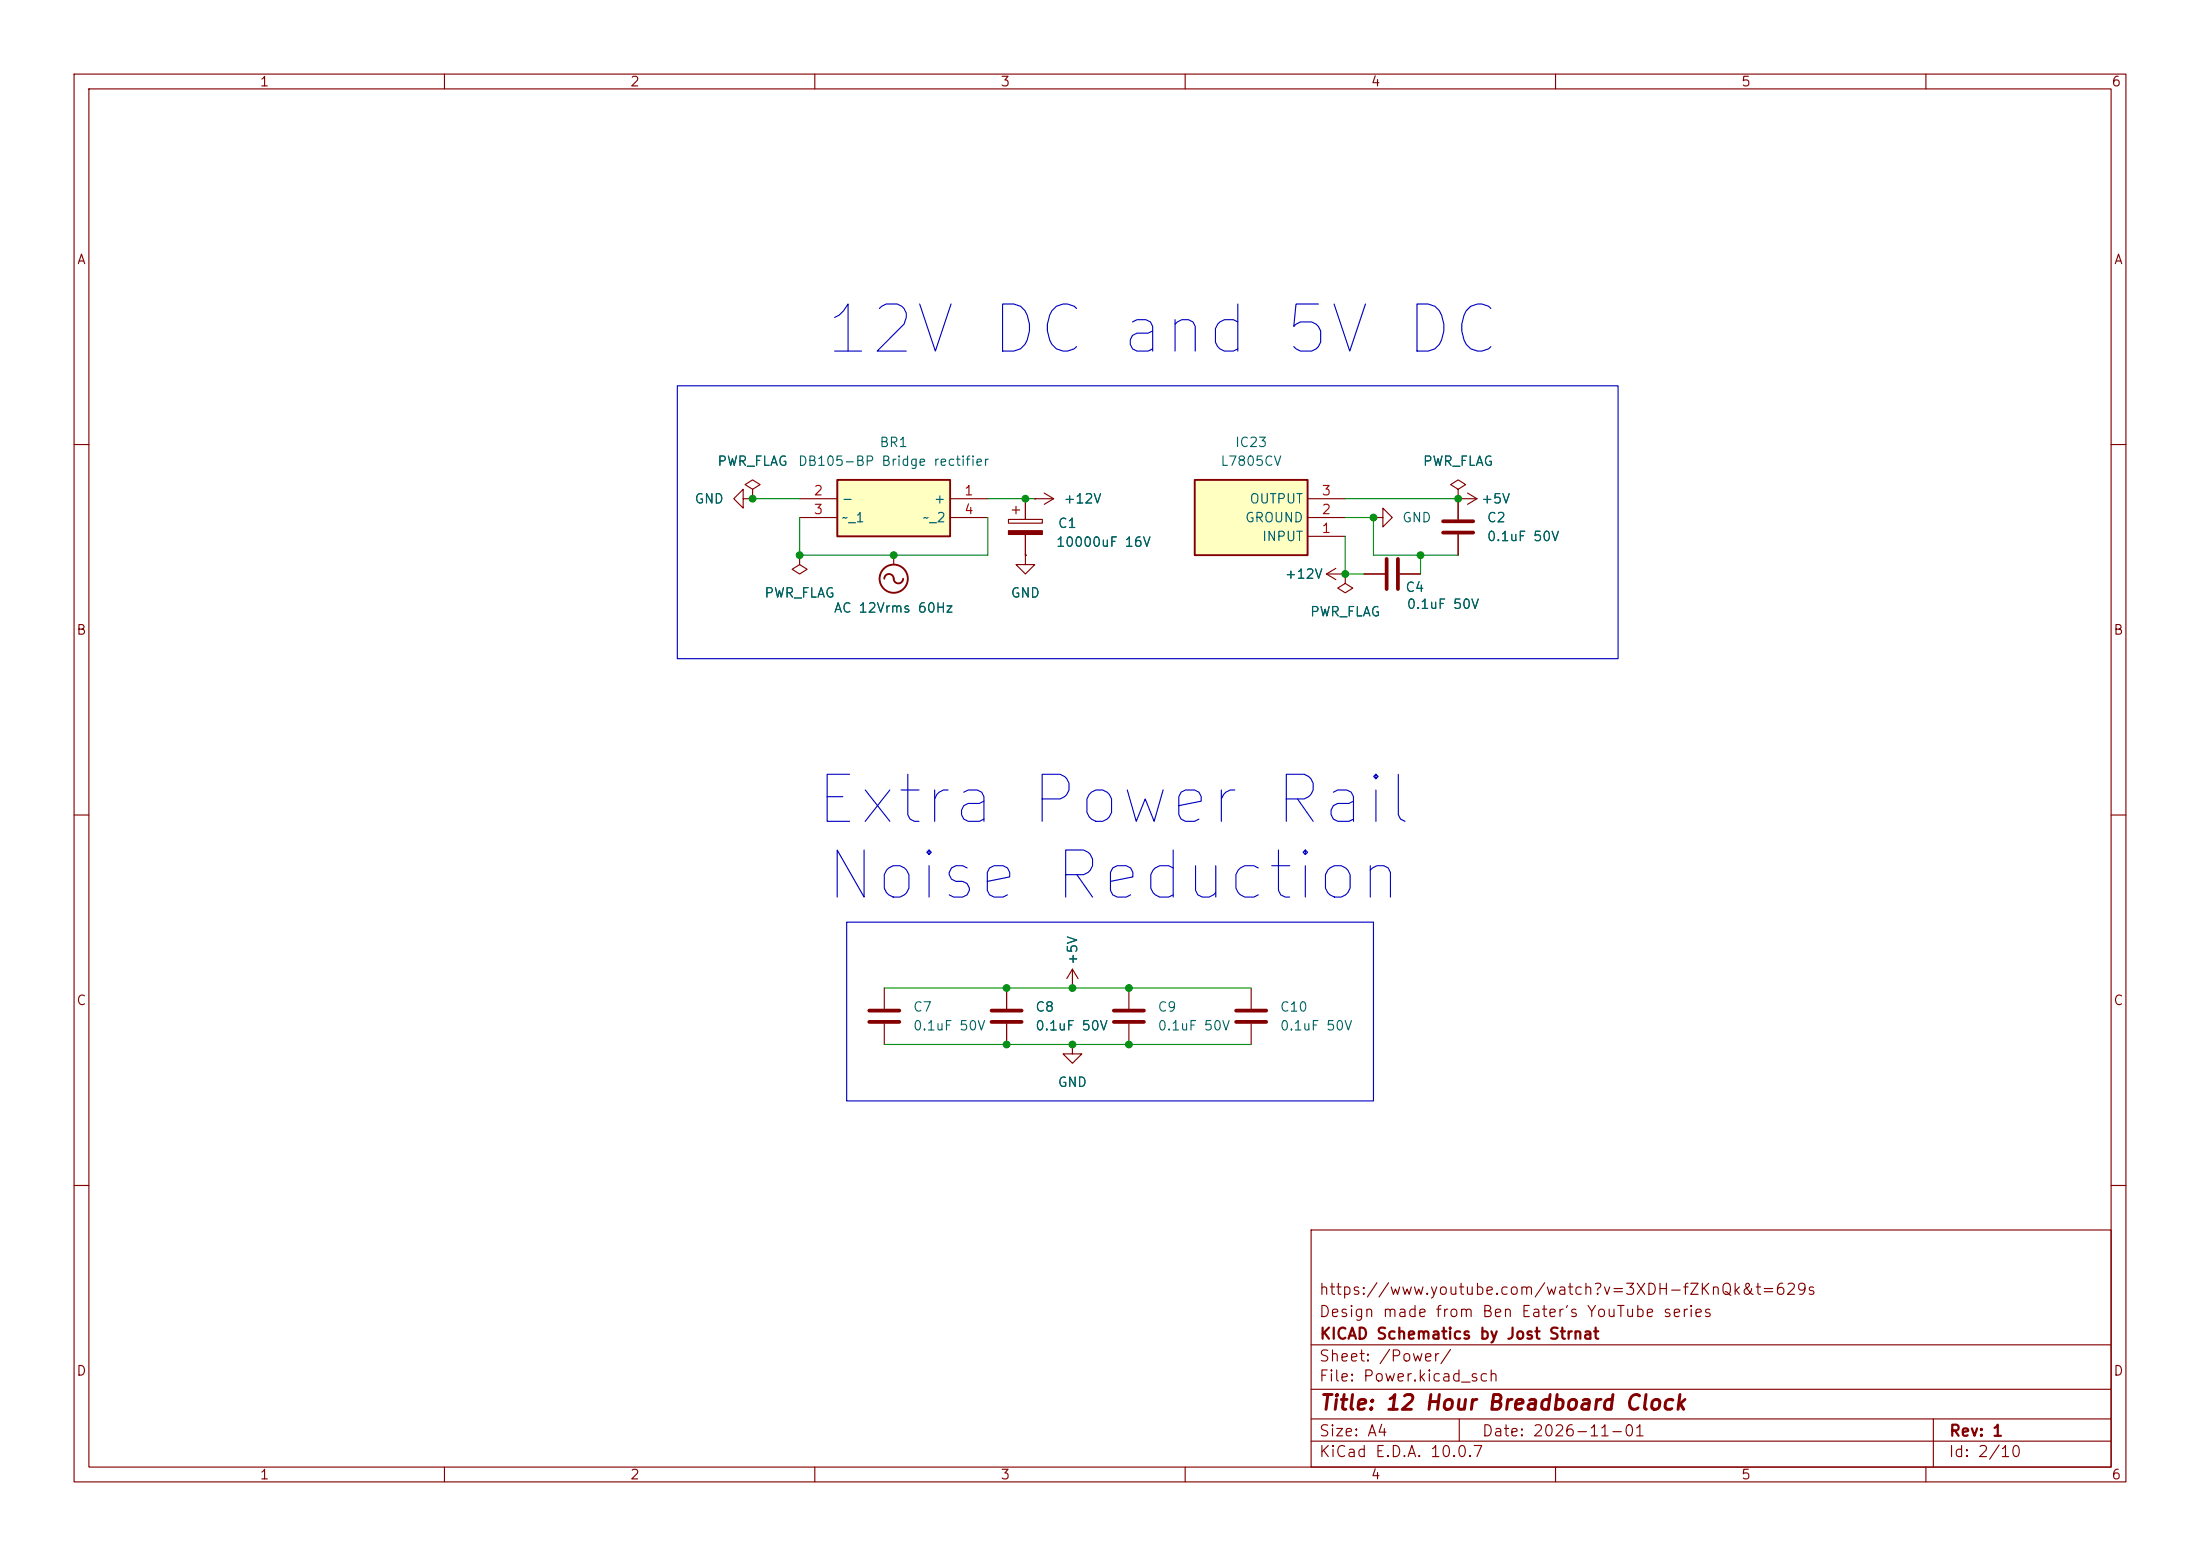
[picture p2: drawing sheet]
(kicad_sch
 (version 20260306)
 (generator "eeschema")
 (generator_version "10.0")
 (paper "A4")
 (title_block
  (title "12 Hour Breadboard Clock")
  (date "2026-11-01")
  (rev "1")
  (company "KICAD Schematics by Jost Strnat")
  (comment 1 "Design made from Ben Eater's YouTube series")
  (comment 2 "https://www.youtube.com/watch?v=3XDH-fZKnQk&t=629s"))
 (lib_symbols
  (symbol "Device:C"
   (pin_numbers (hide yes))
   (pin_names
    (offset 0.254)) (exclude_from_sim no) (in_bom yes) (on_board yes)
   (in_pos_files yes)
   (duplicate_pin_numbers_are_jumpers no)
   (property "Reference" "C" (at 0.635 2.54 0) (show_name no) (do_not_autoplace no) (effects (font (size 1.27 1.27)) (justify left)))
   (property "Value" "C" (at 0.635 -2.54 0) (show_name no) (do_not_autoplace no) (effects (font (size 1.27 1.27)) (justify left)))
   (property "Footprint" "" (at 0.9652 -3.81 0) (show_name no) (do_not_autoplace no) (hide yes) (effects (font (size 1.27 1.27))))
   (property "Datasheet" "" (at 0 0 0) (show_name no) (do_not_autoplace no) (hide yes) (effects (font (size 1.27 1.27))))
   (property "Description" "Unpolarized capacitor" (at 0 0 0) (show_name no) (do_not_autoplace no) (hide yes) (effects (font (size 1.27 1.27))))
   (symbol "C_0_1"
    (polyline (pts (xy -2.032 0.762) (xy 2.032 0.762)) (stroke (width 0.508) (type default)) (fill (type none)))
    (polyline (pts (xy -2.032 -0.762) (xy 2.032 -0.762)) (stroke (width 0.508) (type default)) (fill (type none))))
   (symbol "C_1_1"
    (pin passive line (at 0 3.81 270) (length 2.794) (name "" (effects (font (size 1.27 1.27)))) (number "1" (effects (font (size 1.27 1.27)))))
    (pin passive line (at 0 -3.81 90) (length 2.794) (name "" (effects (font (size 1.27 1.27)))) (number "2" (effects (font (size 1.27 1.27))))))
   (embedded_fonts no))
  (symbol "Device:C_Polarized"
   (pin_numbers (hide yes))
   (pin_names
    (offset 0.254)) (exclude_from_sim no) (in_bom yes) (on_board yes)
   (in_pos_files yes)
   (duplicate_pin_numbers_are_jumpers no)
   (property "Reference" "C" (at 0.635 2.54 0) (show_name no) (do_not_autoplace no) (effects (font (size 1.27 1.27)) (justify left)))
   (property "Value" "C_Polarized" (at 0.635 -2.54 0) (show_name no) (do_not_autoplace no) (effects (font (size 1.27 1.27)) (justify left)))
   (property "Footprint" "" (at 0.9652 -3.81 0) (show_name no) (do_not_autoplace no) (hide yes) (effects (font (size 1.27 1.27))))
   (property "Datasheet" "" (at 0 0 0) (show_name no) (do_not_autoplace no) (hide yes) (effects (font (size 1.27 1.27))))
   (property "Description" "Polarized capacitor" (at 0 0 0) (show_name no) (do_not_autoplace no) (hide yes) (effects (font (size 1.27 1.27))))
   (symbol "C_Polarized_0_1"
    (rectangle (start -2.286 0.508) (end 2.286 1.016) (stroke (width 0) (type default)) (fill (type none)))
    (polyline (pts (xy -1.778 2.286) (xy -0.762 2.286)) (stroke (width 0) (type default)) (fill (type none)))
    (polyline (pts (xy -1.27 2.794) (xy -1.27 1.778)) (stroke (width 0) (type default)) (fill (type none)))
    (rectangle (start 2.286 -0.508) (end -2.286 -1.016) (stroke (width 0) (type default)) (fill (type outline))))
   (symbol "C_Polarized_1_1"
    (pin passive line (at 0 3.81 270) (length 2.794) (name "" (effects (font (size 1.27 1.27)))) (number "1" (effects (font (size 1.27 1.27)))))
    (pin passive line (at 0 -3.81 90) (length 2.794) (name "" (effects (font (size 1.27 1.27)))) (number "2" (effects (font (size 1.27 1.27))))))
   (embedded_fonts no))
  (symbol "SamacSys_Parts:DB105-BP" (exclude_from_sim no) (in_bom yes) (on_board yes)
   (in_pos_files yes)
   (duplicate_pin_numbers_are_jumpers no)
   (property "Reference" "BR" (at 21.59 7.62 0) (show_name no) (do_not_autoplace no) (effects (font (size 1.27 1.27)) (justify left top)))
   (property "Value" "DB105-BP" (at 21.59 5.08 0) (show_name no) (do_not_autoplace no) (effects (font (size 1.27 1.27)) (justify left top)))
   (property "Footprint" "DB105BP" (at 21.59 -94.92 0) (show_name no) (do_not_autoplace no) (hide yes) (effects (font (size 1.27 1.27)) (justify left top)))
   (property "Datasheet" "https://www.mccsemi.com/pdf/Products/DB101_DB107(DB-1).pdf" (at 21.59 -194.92 0) (show_name no) (do_not_autoplace no) (hide yes) (effects (font (size 1.27 1.27)) (justify left top)))
   (property "Description" "1 Amp Single Phase Bridge Rectifier 50 to 1000 Volts" (at 0 0 0) (show_name no) (do_not_autoplace no) (hide yes) (effects (font (size 1.27 1.27))))
   (property "Height" "4.8" (at 21.59 -394.92 0) (show_name no) (do_not_autoplace no) (hide yes) (effects (font (size 1.27 1.27)) (justify left top)))
   (property "Mouser Part Number" "833-DB105-BP" (at 21.59 -494.92 0) (show_name no) (do_not_autoplace no) (hide yes) (effects (font (size 1.27 1.27)) (justify left top)))
   (property "Mouser Price/Stock" "https://www.mouser.co.uk/ProductDetail/Micro-Commercial-Components-MCC/DB105-BP?qs=KFo7JewZbUGMF5h5Um1mJQ%3D%3D" (at 21.59 -594.92 0) (show_name no) (do_not_autoplace no) (hide yes) (effects (font (size 1.27 1.27)) (justify left top)))
   (property "Manufacturer_Name" "MCC" (at 21.59 -694.92 0) (show_name no) (do_not_autoplace no) (hide yes) (effects (font (size 1.27 1.27)) (justify left top)))
   (property "Manufacturer_Part_Number" "DB105-BP" (at 21.59 -794.92 0) (show_name no) (do_not_autoplace no) (hide yes) (effects (font (size 1.27 1.27)) (justify left top)))
   (symbol "DB105-BP_1_1"
    (rectangle (start 5.08 2.54) (end 20.32 -5.08) (stroke (width 0.254) (type default)) (fill (type background)))
    (pin passive line (at 25.4 0 180) (length 5.08) (name "+" (effects (font (size 1.27 1.27)))) (number "1" (effects (font (size 1.27 1.27)))))
    (pin passive line (at 0 0 0) (length 5.08) (name "-" (effects (font (size 1.27 1.27)))) (number "2" (effects (font (size 1.27 1.27)))))
    (pin passive line (at 0 -2.54 0) (length 5.08) (name "~_1" (effects (font (size 1.27 1.27)))) (number "3" (effects (font (size 1.27 1.27)))))
    (pin passive line (at 25.4 -2.54 180) (length 5.08) (name "~_2" (effects (font (size 1.27 1.27)))) (number "4" (effects (font (size 1.27 1.27))))))
   (embedded_fonts no))
  (symbol "SamacSys_Parts:L7805CV" (exclude_from_sim no) (in_bom yes) (on_board yes)
   (in_pos_files yes)
   (duplicate_pin_numbers_are_jumpers no)
   (property "Reference" "IC" (at 21.59 7.62 0) (show_name no) (do_not_autoplace no) (effects (font (size 1.27 1.27)) (justify left top)))
   (property "Value" "L7805CV" (at 21.59 5.08 0) (show_name no) (do_not_autoplace no) (effects (font (size 1.27 1.27)) (justify left top)))
   (property "Footprint" "TO255P460X1020X2008-3P" (at 21.59 -94.92 0) (show_name no) (do_not_autoplace no) (hide yes) (effects (font (size 1.27 1.27)) (justify left top)))
   (property "Datasheet" "https://www.st.com/resource/en/datasheet/l78.pdf" (at 21.59 -194.92 0) (show_name no) (do_not_autoplace no) (hide yes) (effects (font (size 1.27 1.27)) (justify left top)))
   (property "Description" "Linear voltage regulator,L7805CV 5V 1.5A STMicroelectronics L7805CV, Single Linear Voltage Regulator, 1.5A 5 V, 3-Pin TO-220" (at 0 0 0) (show_name no) (do_not_autoplace no) (hide yes) (effects (font (size 1.27 1.27))))
   (property "Height" "4.6" (at 21.59 -394.92 0) (show_name no) (do_not_autoplace no) (hide yes) (effects (font (size 1.27 1.27)) (justify left top)))
   (property "Mouser Part Number" "511-L7805CV" (at 21.59 -494.92 0) (show_name no) (do_not_autoplace no) (hide yes) (effects (font (size 1.27 1.27)) (justify left top)))
   (property "Mouser Price/Stock" "https://www.mouser.co.uk/ProductDetail/STMicroelectronics/L7805CV?qs=9NrABl3fj%2FqplZAHiYUxWg%3D%3D" (at 21.59 -594.92 0) (show_name no) (do_not_autoplace no) (hide yes) (effects (font (size 1.27 1.27)) (justify left top)))
   (property "Manufacturer_Name" "STMicroelectronics" (at 21.59 -694.92 0) (show_name no) (do_not_autoplace no) (hide yes) (effects (font (size 1.27 1.27)) (justify left top)))
   (property "Manufacturer_Part_Number" "L7805CV" (at 21.59 -794.92 0) (show_name no) (do_not_autoplace no) (hide yes) (effects (font (size 1.27 1.27)) (justify left top)))
   (symbol "L7805CV_1_1"
    (rectangle (start 5.08 2.54) (end 20.32 -7.62) (stroke (width 0.254) (type default)) (fill (type background)))
    (pin passive line (at 0 0 0) (length 5.08) (name "INPUT" (effects (font (size 1.27 1.27)))) (number "1" (effects (font (size 1.27 1.27)))))
    (pin passive line (at 0 -2.54 0) (length 5.08) (name "GROUND" (effects (font (size 1.27 1.27)))) (number "2" (effects (font (size 1.27 1.27)))))
    (pin passive line (at 0 -5.08 0) (length 5.08) (name "OUTPUT" (effects (font (size 1.27 1.27)))) (number "3" (effects (font (size 1.27 1.27))))))
   (embedded_fonts no))
  (symbol "power:+12V"
   (power global)
   (pin_numbers (hide yes))
   (pin_names
    (offset 0) (hide yes)) (exclude_from_sim no) (in_bom yes) (on_board yes)
   (in_pos_files yes)
   (duplicate_pin_numbers_are_jumpers no)
   (property "Reference" "#PWR" (at 0 -3.81 0) (show_name no) (do_not_autoplace no) (hide yes) (effects (font (size 1.27 1.27))))
   (property "Value" "+12V" (at 0 3.556 0) (show_name no) (do_not_autoplace no) (effects (font (size 1.27 1.27))))
   (property "Footprint" "" (at 0 0 0) (show_name no) (do_not_autoplace no) (hide yes) (effects (font (size 1.27 1.27))))
   (property "Datasheet" "" (at 0 0 0) (show_name no) (do_not_autoplace no) (hide yes) (effects (font (size 1.27 1.27))))
   (property "Description" "Power symbol creates a global label with name \"+12V\"" (at 0 0 0) (show_name no) (do_not_autoplace no) (hide yes) (effects (font (size 1.27 1.27))))
   (symbol "+12V_0_1"
    (polyline (pts (xy -0.762 1.27) (xy 0 2.54)) (stroke (width 0) (type default)) (fill (type none)))
    (polyline (pts (xy 0 2.54) (xy 0.762 1.27)) (stroke (width 0) (type default)) (fill (type none)))
    (polyline (pts (xy 0 0) (xy 0 2.54)) (stroke (width 0) (type default)) (fill (type none))))
   (symbol "+12V_1_1"
    (pin power_in line (at 0 0 90) (length 0) (name "" (effects (font (size 1.27 1.27)))) (number "1" (effects (font (size 1.27 1.27))))))
   (embedded_fonts no))
  (symbol "power:+5V"
   (power global)
   (pin_numbers (hide yes))
   (pin_names
    (offset 0) (hide yes)) (exclude_from_sim no) (in_bom yes) (on_board yes)
   (in_pos_files yes)
   (duplicate_pin_numbers_are_jumpers no)
   (property "Reference" "#PWR" (at 0 -3.81 0) (show_name no) (do_not_autoplace no) (hide yes) (effects (font (size 1.27 1.27))))
   (property "Value" "+5V" (at 0 3.556 0) (show_name no) (do_not_autoplace no) (effects (font (size 1.27 1.27))))
   (property "Footprint" "" (at 0 0 0) (show_name no) (do_not_autoplace no) (hide yes) (effects (font (size 1.27 1.27))))
   (property "Datasheet" "" (at 0 0 0) (show_name no) (do_not_autoplace no) (hide yes) (effects (font (size 1.27 1.27))))
   (property "Description" "Power symbol creates a global label with name \"+5V\"" (at 0 0 0) (show_name no) (do_not_autoplace no) (hide yes) (effects (font (size 1.27 1.27))))
   (symbol "+5V_0_1"
    (polyline (pts (xy -0.762 1.27) (xy 0 2.54)) (stroke (width 0) (type default)) (fill (type none)))
    (polyline (pts (xy 0 2.54) (xy 0.762 1.27)) (stroke (width 0) (type default)) (fill (type none)))
    (polyline (pts (xy 0 0) (xy 0 2.54)) (stroke (width 0) (type default)) (fill (type none))))
   (symbol "+5V_1_1"
    (pin power_in line (at 0 0 90) (length 0) (name "" (effects (font (size 1.27 1.27)))) (number "1" (effects (font (size 1.27 1.27))))))
   (embedded_fonts no))
  (symbol "power:AC"
   (power global)
   (pin_numbers (hide yes))
   (pin_names
    (offset 0) (hide yes)) (exclude_from_sim no) (in_bom yes) (on_board yes)
   (in_pos_files yes)
   (duplicate_pin_numbers_are_jumpers no)
   (property "Reference" "#PWR" (at 0 -2.54 0) (show_name no) (do_not_autoplace no) (hide yes) (effects (font (size 1.27 1.27))))
   (property "Value" "AC" (at 0 6.35 0) (show_name no) (do_not_autoplace no) (effects (font (size 1.27 1.27))))
   (property "Footprint" "" (at 0 0 0) (show_name no) (do_not_autoplace no) (hide yes) (effects (font (size 1.27 1.27))))
   (property "Datasheet" "" (at 0 0 0) (show_name no) (do_not_autoplace no) (hide yes) (effects (font (size 1.27 1.27))))
   (property "Description" "Power symbol creates a global label with name \"AC\"" (at 0 0 0) (show_name no) (do_not_autoplace no) (hide yes) (effects (font (size 1.27 1.27))))
   (symbol "AC_0_1"
    (arc (start -1.27 3.175) (mid -0.635 3.8073) (end 0 3.175) (stroke (width 0.254) (type default)) (fill (type none)))
    (circle (center 0 3.175) (radius 1.905) (stroke (width 0.254) (type default)) (fill (type none)))
    (polyline (pts (xy 0 0) (xy 0 1.27)) (stroke (width 0) (type default)) (fill (type none)))
    (arc (start 1.27 3.175) (mid 0.635 2.5427) (end 0 3.175) (stroke (width 0.254) (type default)) (fill (type none))))
   (symbol "AC_1_1"
    (pin power_in line (at 0 0 90) (length 0) (name "" (effects (font (size 1.27 1.27)))) (number "1" (effects (font (size 1.27 1.27))))))
   (embedded_fonts no))
  (symbol "power:GND"
   (power global)
   (pin_numbers (hide yes))
   (pin_names
    (offset 0) (hide yes)) (exclude_from_sim no) (in_bom yes) (on_board yes)
   (in_pos_files yes)
   (duplicate_pin_numbers_are_jumpers no)
   (property "Reference" "#PWR" (at 0 -6.35 0) (show_name no) (do_not_autoplace no) (hide yes) (effects (font (size 1.27 1.27))))
   (property "Value" "GND" (at 0 -3.81 0) (show_name no) (do_not_autoplace no) (effects (font (size 1.27 1.27))))
   (property "Footprint" "" (at 0 0 0) (show_name no) (do_not_autoplace no) (hide yes) (effects (font (size 1.27 1.27))))
   (property "Datasheet" "" (at 0 0 0) (show_name no) (do_not_autoplace no) (hide yes) (effects (font (size 1.27 1.27))))
   (property "Description" "Power symbol creates a global label with name \"GND\" , ground" (at 0 0 0) (show_name no) (do_not_autoplace no) (hide yes) (effects (font (size 1.27 1.27))))
   (symbol "GND_0_1"
    (polyline (pts (xy 0 0) (xy 0 -1.27) (xy 1.27 -1.27) (xy 0 -2.54) (xy -1.27 -1.27) (xy 0 -1.27)) (stroke (width 0) (type default)) (fill (type none))))
   (symbol "GND_1_1"
    (pin power_in line (at 0 0 270) (length 0) (name "" (effects (font (size 1.27 1.27)))) (number "1" (effects (font (size 1.27 1.27))))))
   (embedded_fonts no))
  (symbol "power:PWR_FLAG"
   (power global)
   (pin_numbers (hide yes))
   (pin_names
    (offset 0) (hide yes)) (exclude_from_sim no) (in_bom yes) (on_board yes)
   (in_pos_files yes)
   (duplicate_pin_numbers_are_jumpers no)
   (property "Reference" "#FLG" (at 0 1.905 0) (show_name no) (do_not_autoplace no) (hide yes) (effects (font (size 1.27 1.27))))
   (property "Value" "PWR_FLAG" (at 0 3.81 0) (show_name no) (do_not_autoplace no) (effects (font (size 1.27 1.27))))
   (property "Footprint" "" (at 0 0 0) (show_name no) (do_not_autoplace no) (hide yes) (effects (font (size 1.27 1.27))))
   (property "Datasheet" "" (at 0 0 0) (show_name no) (do_not_autoplace no) (hide yes) (effects (font (size 1.27 1.27))))
   (property "Description" "Special symbol for telling ERC where power comes from" (at 0 0 0) (show_name no) (do_not_autoplace no) (hide yes) (effects (font (size 1.27 1.27))))
   (symbol "PWR_FLAG_0_0"
    (pin power_out line (at 0 0 90) (length 0) (name "" (effects (font (size 1.27 1.27)))) (number "1" (effects (font (size 1.27 1.27))))))
   (symbol "PWR_FLAG_0_1"
    (polyline (pts (xy 0 0) (xy 0 1.27) (xy -1.016 1.905) (xy 0 2.54) (xy 1.016 1.905) (xy 0 1.27)) (stroke (width 0) (type default)) (fill (type none))))
   (embedded_fonts no)))
 (rectangle
  (start 114.3 124.46)
  (end 185.42 148.59)
  (stroke (width 0) (type default))
  (fill (type none)))
 (rectangle
  (start 91.44 52.07)
  (end 218.44 88.9)
  (stroke (width 0) (type default))
  (fill (type none)))
 (text ""
  (exclude_from_sim no)
  (at 155.702 48.006 0)
  (effects (font (size 2.54 2.54))))
 (text "12V DC and 5V DC"
  (exclude_from_sim no)
  (at 156.972 44.704 0)
  (effects (font (size 6.35 6.35))))
 (text "Extra Power Rail\nNoise Reduction"
  (exclude_from_sim no)
  (at 150.368 113.284 0)
  (effects (font (size 6.35 6.35))))
 (junction
  (at 191.77 74.93)
  (diameter 0)
  (color 0 0 0 0))
 (junction
  (at 152.4 133.35)
  (diameter 0)
  (color 0 0 0 0))
 (junction
  (at 144.78 133.35)
  (diameter 0)
  (color 0 0 0 0))
 (junction
  (at 196.85 67.31)
  (diameter 0)
  (color 0 0 0 0))
 (junction
  (at 135.89 140.97)
  (diameter 0)
  (color 0 0 0 0))
 (junction
  (at 101.6 67.31)
  (diameter 0)
  (color 0 0 0 0))
 (junction
  (at 107.95 74.93)
  (diameter 0)
  (color 0 0 0 0))
 (junction
  (at 185.42 69.85)
  (diameter 0)
  (color 0 0 0 0))
 (junction
  (at 120.65 74.93)
  (diameter 0)
  (color 0 0 0 0))
 (junction
  (at 138.43 67.31)
  (diameter 0)
  (color 0 0 0 0))
 (junction
  (at 135.89 133.35)
  (diameter 0)
  (color 0 0 0 0))
 (junction
  (at 152.4 140.97)
  (diameter 0)
  (color 0 0 0 0))
 (junction
  (at 144.78 140.97)
  (diameter 0)
  (color 0 0 0 0))
 (junction
  (at 181.61 77.47)
  (diameter 0)
  (color 0 0 0 0))
 (wire
  (pts (xy 185.42 74.93) (xy 185.42 69.85))
  (stroke (width 0) (type default)))
 (wire
  (pts (xy 107.95 74.93) (xy 120.65 74.93))
  (stroke (width 0) (type default)))
 (wire
  (pts (xy 191.77 74.93) (xy 185.42 74.93))
  (stroke (width 0) (type default)))
 (wire
  (pts (xy 135.89 140.97) (xy 144.78 140.97))
  (stroke (width 0) (type default)))
 (wire
  (pts (xy 139.7 67.31) (xy 138.43 67.31))
  (stroke (width 0) (type default)))
 (wire
  (pts (xy 181.61 69.85) (xy 185.42 69.85))
  (stroke (width 0) (type default)))
 (wire
  (pts (xy 181.61 67.31) (xy 196.85 67.31))
  (stroke (width 0) (type default)))
 (wire
  (pts (xy 135.89 133.35) (xy 144.78 133.35))
  (stroke (width 0) (type default)))
 (wire
  (pts (xy 120.65 74.93) (xy 133.35 74.93))
  (stroke (width 0) (type default)))
 (wire
  (pts (xy 133.35 74.93) (xy 133.35 69.85))
  (stroke (width 0) (type default)))
 (wire
  (pts (xy 144.78 140.97) (xy 152.4 140.97))
  (stroke (width 0) (type default)))
 (wire
  (pts (xy 152.4 133.35) (xy 168.91 133.35))
  (stroke (width 0) (type default)))
 (wire
  (pts (xy 181.61 77.47) (xy 181.61 72.39))
  (stroke (width 0) (type default)))
 (wire
  (pts (xy 196.85 74.93) (xy 191.77 74.93))
  (stroke (width 0) (type default)))
 (wire
  (pts (xy 101.6 67.31) (xy 107.95 67.31))
  (stroke (width 0) (type default)))
 (wire
  (pts (xy 181.61 77.47) (xy 184.15 77.47))
  (stroke (width 0) (type default)))
 (wire
  (pts (xy 107.95 69.85) (xy 107.95 74.93))
  (stroke (width 0) (type default)))
 (wire
  (pts (xy 119.38 133.35) (xy 135.89 133.35))
  (stroke (width 0) (type default)))
 (wire
  (pts (xy 152.4 140.97) (xy 168.91 140.97))
  (stroke (width 0) (type default)))
 (wire
  (pts (xy 191.77 74.93) (xy 191.77 77.47))
  (stroke (width 0) (type default)))
 (wire
  (pts (xy 119.38 140.97) (xy 135.89 140.97))
  (stroke (width 0) (type default)))
 (wire
  (pts (xy 144.78 133.35) (xy 152.4 133.35))
  (stroke (width 0) (type default)))
 (wire
  (pts (xy 138.43 67.31) (xy 133.35 67.31))
  (stroke (width 0) (type default)))
 (symbol
  (lib_id "Device:C")
  (at 196.85 71.12 0)
  (unit 1)
  (body_style 1)
  (exclude_from_sim no)
  (in_bom yes)
  (on_board yes)
  (in_pos_files yes)
  (dnp no)
  (fields_autoplaced yes)
  (property "Reference" "C2" (at 200.66 69.8499 0) (show_name no) (do_not_autoplace no) (effects (font (size 1.27 1.27)) (justify left)))
  (property "Value" "0.1uF 50V" (at 200.66 72.3899 0) (show_name no) (do_not_autoplace no) (effects (font (size 1.27 1.27)) (justify left)))
  (property "Footprint" "Capacitor_THT:C_Rect_L4.0mm_W2.5mm_P2.50mm" (at 197.8152 74.93 0) (hide yes) (show_name no) (do_not_autoplace no) (effects (font (size 1.27 1.27))))
  (property "Datasheet" "" (at 196.85 71.12 0) (hide yes) (show_name no) (do_not_autoplace no) (effects (font (size 1.27 1.27))))
  (property "Description" "Unpolarized capacitor" (at 196.85 71.12 0) (hide yes) (show_name no) (do_not_autoplace no) (effects (font (size 1.27 1.27))))
  (pin "2")
  (pin "1"))
 (symbol
  (lib_id "Device:C")
  (at 135.89 137.16 0)
  (unit 1)
  (body_style 1)
  (exclude_from_sim no)
  (in_bom yes)
  (on_board yes)
  (in_pos_files yes)
  (dnp no)
  (fields_autoplaced yes)
  (property "Reference" "C8" (at 139.7 135.8899 0) (show_name no) (do_not_autoplace no) (effects (font (size 1.27 1.27)) (justify left)))
  (property "Value" "0.1uF 50V" (at 139.7 138.4299 0) (show_name no) (do_not_autoplace no) (effects (font (size 1.27 1.27)) (justify left)))
  (property "Footprint" "Capacitor_THT:C_Rect_L4.0mm_W2.5mm_P2.50mm" (at 136.8552 140.97 0) (hide yes) (show_name no) (do_not_autoplace no) (effects (font (size 1.27 1.27))))
  (property "Datasheet" "" (at 135.89 137.16 0) (hide yes) (show_name no) (do_not_autoplace no) (effects (font (size 1.27 1.27))))
  (property "Description" "Unpolarized capacitor" (at 135.89 137.16 0) (hide yes) (show_name no) (do_not_autoplace no) (effects (font (size 1.27 1.27))))
  (pin "2")
  (pin "1"))
 (symbol
  (lib_id "Device:C")
  (at 187.96 77.47 90)
  (unit 1)
  (body_style 1)
  (exclude_from_sim no)
  (in_bom yes)
  (on_board yes)
  (in_pos_files yes)
  (dnp no)
  (property "Reference" "C4" (at 191.008 79.248 90) (show_name no) (do_not_autoplace no) (effects (font (size 1.27 1.27))))
  (property "Value" "0.1uF 50V" (at 194.818 81.534 90) (show_name no) (do_not_autoplace no) (effects (font (size 1.27 1.27))))
  (property "Footprint" "Capacitor_THT:C_Rect_L4.0mm_W2.5mm_P2.50mm" (at 191.77 76.5048 0) (hide yes) (show_name no) (do_not_autoplace no) (effects (font (size 1.27 1.27))))
  (property "Datasheet" "" (at 187.96 77.47 0) (hide yes) (show_name no) (do_not_autoplace no) (effects (font (size 1.27 1.27))))
  (property "Description" "Unpolarized capacitor" (at 187.96 77.47 0) (hide yes) (show_name no) (do_not_autoplace no) (effects (font (size 1.27 1.27))))
  (pin "2")
  (pin "1"))
 (symbol
  (lib_id "power:PWR_FLAG")
  (at 196.85 67.31 0)
  (unit 1)
  (body_style 1)
  (exclude_from_sim no)
  (in_bom yes)
  (on_board yes)
  (in_pos_files yes)
  (dnp no)
  (fields_autoplaced yes)
  (property "Reference" "#FLG02" (at 196.85 65.405 0) (hide yes) (show_name no) (do_not_autoplace no) (effects (font (size 1.27 1.27))))
  (property "Value" "PWR_FLAG" (at 196.85 62.23 0) (show_name no) (do_not_autoplace no) (effects (font (size 1.27 1.27))))
  (property "Footprint" "" (at 196.85 67.31 0) (hide yes) (show_name no) (do_not_autoplace no) (effects (font (size 1.27 1.27))))
  (property "Datasheet" "" (at 196.85 67.31 0) (hide yes) (show_name no) (do_not_autoplace no) (effects (font (size 1.27 1.27))))
  (property "Description" "Special symbol for telling ERC where power comes from" (at 196.85 67.31 0) (hide yes) (show_name no) (do_not_autoplace no) (effects (font (size 1.27 1.27))))
  (pin "1"))
 (symbol
  (lib_id "power:+12V")
  (at 181.61 77.47 90)
  (unit 1)
  (body_style 1)
  (exclude_from_sim no)
  (in_bom yes)
  (on_board yes)
  (in_pos_files yes)
  (dnp no)
  (property "Reference" "#PWR04" (at 185.42 77.47 0) (hide yes) (show_name no) (do_not_autoplace no) (effects (font (size 1.27 1.27))))
  (property "Value" "+12V" (at 176.022 77.47 90) (show_name no) (do_not_autoplace no) (effects (font (size 1.27 1.27))))
  (property "Footprint" "" (at 181.61 77.47 0) (hide yes) (show_name no) (do_not_autoplace no) (effects (font (size 1.27 1.27))))
  (property "Datasheet" "" (at 181.61 77.47 0) (hide yes) (show_name no) (do_not_autoplace no) (effects (font (size 1.27 1.27))))
  (property "Description" "Power symbol creates a global label with name \"+12V\"" (at 181.61 77.47 0) (hide yes) (show_name no) (do_not_autoplace no) (effects (font (size 1.27 1.27))))
  (pin "1"))
 (symbol
  (lib_id "power:GND")
  (at 101.6 67.31 270)
  (unit 1)
  (body_style 1)
  (exclude_from_sim no)
  (in_bom yes)
  (on_board yes)
  (in_pos_files yes)
  (dnp no)
  (fields_autoplaced yes)
  (property "Reference" "#PWR02" (at 95.25 67.31 0) (hide yes) (show_name no) (do_not_autoplace no) (effects (font (size 1.27 1.27))))
  (property "Value" "GND" (at 97.79 67.3099 90) (show_name no) (do_not_autoplace no) (effects (font (size 1.27 1.27)) (justify right)))
  (property "Footprint" "" (at 101.6 67.31 0) (hide yes) (show_name no) (do_not_autoplace no) (effects (font (size 1.27 1.27))))
  (property "Datasheet" "" (at 101.6 67.31 0) (hide yes) (show_name no) (do_not_autoplace no) (effects (font (size 1.27 1.27))))
  (property "Description" "Power symbol creates a global label with name \"GND\" , ground" (at 101.6 67.31 0) (hide yes) (show_name no) (do_not_autoplace no) (effects (font (size 1.27 1.27))))
  (pin "1"))
 (symbol
  (lib_id "power:GND")
  (at 185.42 69.85 90)
  (unit 1)
  (body_style 1)
  (exclude_from_sim no)
  (in_bom yes)
  (on_board yes)
  (in_pos_files yes)
  (dnp no)
  (fields_autoplaced yes)
  (property "Reference" "#PWR05" (at 191.77 69.85 0) (hide yes) (show_name no) (do_not_autoplace no) (effects (font (size 1.27 1.27))))
  (property "Value" "GND" (at 189.23 69.8499 90) (show_name no) (do_not_autoplace no) (effects (font (size 1.27 1.27)) (justify right)))
  (property "Footprint" "" (at 185.42 69.85 0) (hide yes) (show_name no) (do_not_autoplace no) (effects (font (size 1.27 1.27))))
  (property "Datasheet" "" (at 185.42 69.85 0) (hide yes) (show_name no) (do_not_autoplace no) (effects (font (size 1.27 1.27))))
  (property "Description" "Power symbol creates a global label with name \"GND\" , ground" (at 185.42 69.85 0) (hide yes) (show_name no) (do_not_autoplace no) (effects (font (size 1.27 1.27))))
  (pin "1"))
 (symbol
  (lib_id "power:+5V")
  (at 196.85 67.31 270)
  (unit 1)
  (body_style 1)
  (exclude_from_sim no)
  (in_bom yes)
  (on_board yes)
  (in_pos_files yes)
  (dnp no)
  (property "Reference" "#PWR06" (at 193.04 67.31 0) (hide yes) (show_name no) (do_not_autoplace no) (effects (font (size 1.27 1.27))))
  (property "Value" "+5V" (at 201.93 67.31 90) (show_name no) (do_not_autoplace no) (effects (font (size 1.27 1.27))))
  (property "Footprint" "" (at 196.85 67.31 0) (hide yes) (show_name no) (do_not_autoplace no) (effects (font (size 1.27 1.27))))
  (property "Datasheet" "" (at 196.85 67.31 0) (hide yes) (show_name no) (do_not_autoplace no) (effects (font (size 1.27 1.27))))
  (property "Description" "Power symbol creates a global label with name \"+5V\"" (at 196.85 67.31 0) (hide yes) (show_name no) (do_not_autoplace no) (effects (font (size 1.27 1.27))))
  (pin "1"))
 (symbol
  (lib_id "Device:C")
  (at 152.4 137.16 0)
  (unit 1)
  (body_style 1)
  (exclude_from_sim no)
  (in_bom yes)
  (on_board yes)
  (in_pos_files yes)
  (dnp no)
  (fields_autoplaced yes)
  (property "Reference" "C9" (at 156.21 135.8899 0) (show_name no) (do_not_autoplace no) (effects (font (size 1.27 1.27)) (justify left)))
  (property "Value" "0.1uF 50V" (at 156.21 138.4299 0) (show_name no) (do_not_autoplace no) (effects (font (size 1.27 1.27)) (justify left)))
  (property "Footprint" "Capacitor_THT:C_Rect_L4.0mm_W2.5mm_P2.50mm" (at 153.3652 140.97 0) (hide yes) (show_name no) (do_not_autoplace no) (effects (font (size 1.27 1.27))))
  (property "Datasheet" "" (at 152.4 137.16 0) (hide yes) (show_name no) (do_not_autoplace no) (effects (font (size 1.27 1.27))))
  (property "Description" "Unpolarized capacitor" (at 152.4 137.16 0) (hide yes) (show_name no) (do_not_autoplace no) (effects (font (size 1.27 1.27))))
  (pin "2")
  (pin "1"))
 (symbol
  (lib_id "SamacSys_Parts:L7805CV")
  (at 181.61 72.39 180)
  (unit 1)
  (body_style 1)
  (exclude_from_sim no)
  (in_bom yes)
  (on_board yes)
  (in_pos_files yes)
  (dnp no)
  (fields_autoplaced yes)
  (property "Reference" "IC23" (at 168.91 59.69 0) (show_name no) (do_not_autoplace no) (effects (font (size 1.27 1.27))))
  (property "Value" "L7805CV" (at 168.91 62.23 0) (show_name no) (do_not_autoplace no) (effects (font (size 1.27 1.27))))
  (property "Footprint" "SamacSys_Parts:TO255P460X1020X2008-3P" (at 160.02 -22.53 0) (hide yes) (show_name no) (do_not_autoplace no) (effects (font (size 1.27 1.27)) (justify left top)))
  (property "Datasheet" "https://www.st.com/resource/en/datasheet/l78.pdf" (at 160.02 -122.53 0) (hide yes) (show_name no) (do_not_autoplace no) (effects (font (size 1.27 1.27)) (justify left top)))
  (property "Description" "Linear voltage regulator,L7805CV 5V 1.5A STMicroelectronics L7805CV, Single Linear Voltage Regulator, 1.5A 5 V, 3-Pin TO-220" (at 181.61 72.39 0) (hide yes) (show_name no) (do_not_autoplace no) (effects (font (size 1.27 1.27))))
  (property "Height" "4.6" (at 160.02 -322.53 0) (hide yes) (show_name no) (do_not_autoplace no) (effects (font (size 1.27 1.27)) (justify left top)))
  (property "Mouser Part Number" "511-L7805CV" (at 160.02 -422.53 0) (hide yes) (show_name no) (do_not_autoplace no) (effects (font (size 1.27 1.27)) (justify left top)))
  (property "Mouser Price/Stock" "https://www.mouser.co.uk/ProductDetail/STMicroelectronics/L7805CV?qs=9NrABl3fj%2FqplZAHiYUxWg%3D%3D" (at 160.02 -522.53 0) (hide yes) (show_name no) (do_not_autoplace no) (effects (font (size 1.27 1.27)) (justify left top)))
  (property "Manufacturer_Name" "STMicroelectronics" (at 160.02 -622.53 0) (hide yes) (show_name no) (do_not_autoplace no) (effects (font (size 1.27 1.27)) (justify left top)))
  (property "Manufacturer_Part_Number" "L7805CV" (at 160.02 -722.53 0) (hide yes) (show_name no) (do_not_autoplace no) (effects (font (size 1.27 1.27)) (justify left top)))
  (pin "3")
  (pin "1")
  (pin "2"))
 (symbol
  (lib_id "power:GND")
  (at 138.43 74.93 0)
  (unit 1)
  (body_style 1)
  (exclude_from_sim no)
  (in_bom yes)
  (on_board yes)
  (in_pos_files yes)
  (dnp no)
  (fields_autoplaced yes)
  (property "Reference" "#PWR07" (at 138.43 81.28 0) (hide yes) (show_name no) (do_not_autoplace no) (effects (font (size 1.27 1.27))))
  (property "Value" "GND" (at 138.43 80.01 0) (show_name no) (do_not_autoplace no) (effects (font (size 1.27 1.27))))
  (property "Footprint" "" (at 138.43 74.93 0) (hide yes) (show_name no) (do_not_autoplace no) (effects (font (size 1.27 1.27))))
  (property "Datasheet" "" (at 138.43 74.93 0) (hide yes) (show_name no) (do_not_autoplace no) (effects (font (size 1.27 1.27))))
  (property "Description" "Power symbol creates a global label with name \"GND\" , ground" (at 138.43 74.93 0) (hide yes) (show_name no) (do_not_autoplace no) (effects (font (size 1.27 1.27))))
  (pin "1"))
 (symbol
  (lib_id "power:PWR_FLAG")
  (at 181.61 77.47 180)
  (unit 1)
  (body_style 1)
  (exclude_from_sim no)
  (in_bom yes)
  (on_board yes)
  (in_pos_files yes)
  (dnp no)
  (fields_autoplaced yes)
  (property "Reference" "#FLG04" (at 181.61 79.375 0) (hide yes) (show_name no) (do_not_autoplace no) (effects (font (size 1.27 1.27))))
  (property "Value" "PWR_FLAG" (at 181.61 82.55 0) (show_name no) (do_not_autoplace no) (effects (font (size 1.27 1.27))))
  (property "Footprint" "" (at 181.61 77.47 0) (hide yes) (show_name no) (do_not_autoplace no) (effects (font (size 1.27 1.27))))
  (property "Datasheet" "" (at 181.61 77.47 0) (hide yes) (show_name no) (do_not_autoplace no) (effects (font (size 1.27 1.27))))
  (property "Description" "Special symbol for telling ERC where power comes from" (at 181.61 77.47 0) (hide yes) (show_name no) (do_not_autoplace no) (effects (font (size 1.27 1.27))))
  (pin "1"))
 (symbol
  (lib_id "SamacSys_Parts:DB105-BP")
  (at 107.95 67.31 0)
  (unit 1)
  (body_style 1)
  (exclude_from_sim no)
  (in_bom yes)
  (on_board yes)
  (in_pos_files yes)
  (dnp no)
  (fields_autoplaced yes)
  (property "Reference" "BR1" (at 120.65 59.69 0) (show_name no) (do_not_autoplace no) (effects (font (size 1.27 1.27))))
  (property "Value" "DB105-BP Bridge rectifier" (at 120.65 62.23 0) (show_name no) (do_not_autoplace no) (effects (font (size 1.27 1.27))))
  (property "Footprint" "SamacSys_Parts:DB105BP" (at 129.54 162.23 0) (hide yes) (show_name no) (do_not_autoplace no) (effects (font (size 1.27 1.27)) (justify left top)))
  (property "Datasheet" "https://www.mccsemi.com/pdf/Products/DB101_DB107(DB-1).pdf" (at 129.54 262.23 0) (hide yes) (show_name no) (do_not_autoplace no) (effects (font (size 1.27 1.27)) (justify left top)))
  (property "Description" "1 Amp Single Phase Bridge Rectifier 50 to 1000 Volts" (at 107.95 67.31 0) (hide yes) (show_name no) (do_not_autoplace no) (effects (font (size 1.27 1.27))))
  (property "Height" "4.8" (at 129.54 462.23 0) (hide yes) (show_name no) (do_not_autoplace no) (effects (font (size 1.27 1.27)) (justify left top)))
  (property "Mouser Part Number" "833-DB105-BP" (at 129.54 562.23 0) (hide yes) (show_name no) (do_not_autoplace no) (effects (font (size 1.27 1.27)) (justify left top)))
  (property "Mouser Price/Stock" "https://www.mouser.co.uk/ProductDetail/Micro-Commercial-Components-MCC/DB105-BP?qs=KFo7JewZbUGMF5h5Um1mJQ%3D%3D" (at 129.54 662.23 0) (hide yes) (show_name no) (do_not_autoplace no) (effects (font (size 1.27 1.27)) (justify left top)))
  (property "Manufacturer_Name" "MCC" (at 129.54 762.23 0) (hide yes) (show_name no) (do_not_autoplace no) (effects (font (size 1.27 1.27)) (justify left top)))
  (property "Manufacturer_Part_Number" "DB105-BP" (at 129.54 862.23 0) (hide yes) (show_name no) (do_not_autoplace no) (effects (font (size 1.27 1.27)) (justify left top)))
  (pin "1")
  (pin "4")
  (pin "2")
  (pin "3"))
 (symbol
  (lib_id "Device:C")
  (at 168.91 137.16 0)
  (unit 1)
  (body_style 1)
  (exclude_from_sim no)
  (in_bom yes)
  (on_board yes)
  (in_pos_files yes)
  (dnp no)
  (fields_autoplaced yes)
  (property "Reference" "C10" (at 172.72 135.8899 0) (show_name no) (do_not_autoplace no) (effects (font (size 1.27 1.27)) (justify left)))
  (property "Value" "0.1uF 50V" (at 172.72 138.4299 0) (show_name no) (do_not_autoplace no) (effects (font (size 1.27 1.27)) (justify left)))
  (property "Footprint" "Capacitor_THT:C_Rect_L4.0mm_W2.5mm_P2.50mm" (at 169.8752 140.97 0) (hide yes) (show_name no) (do_not_autoplace no) (effects (font (size 1.27 1.27))))
  (property "Datasheet" "" (at 168.91 137.16 0) (hide yes) (show_name no) (do_not_autoplace no) (effects (font (size 1.27 1.27))))
  (property "Description" "Unpolarized capacitor" (at 168.91 137.16 0) (hide yes) (show_name no) (do_not_autoplace no) (effects (font (size 1.27 1.27))))
  (pin "2")
  (pin "1"))
 (symbol
  (lib_id "power:+5V")
  (at 144.78 133.35 0)
  (unit 1)
  (body_style 1)
  (exclude_from_sim no)
  (in_bom yes)
  (on_board yes)
  (in_pos_files yes)
  (dnp no)
  (property "Reference" "#PWR032" (at 144.78 137.16 0) (hide yes) (show_name no) (do_not_autoplace no) (effects (font (size 1.27 1.27))))
  (property "Value" "+5V" (at 144.78 128.27 90) (show_name no) (do_not_autoplace no) (effects (font (size 1.27 1.27))))
  (property "Footprint" "" (at 144.78 133.35 0) (hide yes) (show_name no) (do_not_autoplace no) (effects (font (size 1.27 1.27))))
  (property "Datasheet" "" (at 144.78 133.35 0) (hide yes) (show_name no) (do_not_autoplace no) (effects (font (size 1.27 1.27))))
  (property "Description" "Power symbol creates a global label with name \"+5V\"" (at 144.78 133.35 0) (hide yes) (show_name no) (do_not_autoplace no) (effects (font (size 1.27 1.27))))
  (pin "1"))
 (symbol
  (lib_id "power:+12V")
  (at 139.7 67.31 270)
  (unit 1)
  (body_style 1)
  (exclude_from_sim no)
  (in_bom yes)
  (on_board yes)
  (in_pos_files yes)
  (dnp no)
  (fields_autoplaced yes)
  (property "Reference" "#PWR03" (at 135.89 67.31 0) (hide yes) (show_name no) (do_not_autoplace no) (effects (font (size 1.27 1.27))))
  (property "Value" "+12V" (at 143.51 67.3099 90) (show_name no) (do_not_autoplace no) (effects (font (size 1.27 1.27)) (justify left)))
  (property "Footprint" "" (at 139.7 67.31 0) (hide yes) (show_name no) (do_not_autoplace no) (effects (font (size 1.27 1.27))))
  (property "Datasheet" "" (at 139.7 67.31 0) (hide yes) (show_name no) (do_not_autoplace no) (effects (font (size 1.27 1.27))))
  (property "Description" "Power symbol creates a global label with name \"+12V\"" (at 139.7 67.31 0) (hide yes) (show_name no) (do_not_autoplace no) (effects (font (size 1.27 1.27))))
  (pin "1"))
 (symbol
  (lib_id "power:PWR_FLAG")
  (at 101.6 67.31 0)
  (unit 1)
  (body_style 1)
  (exclude_from_sim no)
  (in_bom yes)
  (on_board yes)
  (in_pos_files yes)
  (dnp no)
  (fields_autoplaced yes)
  (property "Reference" "#FLG06" (at 101.6 65.405 0) (hide yes) (show_name no) (do_not_autoplace no) (effects (font (size 1.27 1.27))))
  (property "Value" "PWR_FLAG" (at 101.6 62.23 0) (show_name no) (do_not_autoplace no) (effects (font (size 1.27 1.27))))
  (property "Footprint" "" (at 101.6 67.31 0) (hide yes) (show_name no) (do_not_autoplace no) (effects (font (size 1.27 1.27))))
  (property "Datasheet" "" (at 101.6 67.31 0) (hide yes) (show_name no) (do_not_autoplace no) (effects (font (size 1.27 1.27))))
  (property "Description" "Special symbol for telling ERC where power comes from" (at 101.6 67.31 0) (hide yes) (show_name no) (do_not_autoplace no) (effects (font (size 1.27 1.27))))
  (pin "1"))
 (symbol
  (lib_id "Device:C_Polarized")
  (at 138.43 71.12 0)
  (unit 1)
  (body_style 1)
  (exclude_from_sim no)
  (in_bom yes)
  (on_board yes)
  (in_pos_files yes)
  (dnp no)
  (property "Reference" "C1" (at 142.748 70.612 0) (show_name no) (do_not_autoplace no) (effects (font (size 1.27 1.27)) (justify left)))
  (property "Value" "10000uF 16V" (at 142.494 73.152 0) (show_name no) (do_not_autoplace no) (effects (font (size 1.27 1.27)) (justify left)))
  (property "Footprint" "Capacitor_THT:CP_Radial_D18.0mm_P7.50mm" (at 139.3952 74.93 0) (hide yes) (show_name no) (do_not_autoplace no) (effects (font (size 1.27 1.27))))
  (property "Datasheet" "" (at 138.43 71.12 0) (hide yes) (show_name no) (do_not_autoplace no) (effects (font (size 1.27 1.27))))
  (property "Description" "Polarized capacitor" (at 138.43 71.12 0) (hide yes) (show_name no) (do_not_autoplace no) (effects (font (size 1.27 1.27))))
  (pin "1")
  (pin "2"))
 (symbol
  (lib_id "Device:C")
  (at 119.38 137.16 0)
  (unit 1)
  (body_style 1)
  (exclude_from_sim no)
  (in_bom yes)
  (on_board yes)
  (in_pos_files yes)
  (dnp no)
  (fields_autoplaced yes)
  (property "Reference" "C7" (at 123.19 135.8899 0) (show_name no) (do_not_autoplace no) (effects (font (size 1.27 1.27)) (justify left)))
  (property "Value" "0.1uF 50V" (at 123.19 138.4299 0) (show_name no) (do_not_autoplace no) (effects (font (size 1.27 1.27)) (justify left)))
  (property "Footprint" "Capacitor_THT:C_Rect_L4.0mm_W2.5mm_P2.50mm" (at 120.3452 140.97 0) (hide yes) (show_name no) (do_not_autoplace no) (effects (font (size 1.27 1.27))))
  (property "Datasheet" "" (at 119.38 137.16 0) (hide yes) (show_name no) (do_not_autoplace no) (effects (font (size 1.27 1.27))))
  (property "Description" "Unpolarized capacitor" (at 119.38 137.16 0) (hide yes) (show_name no) (do_not_autoplace no) (effects (font (size 1.27 1.27))))
  (pin "2")
  (pin "1"))
 (symbol
  (lib_id "power:AC")
  (at 120.65 74.93 180)
  (unit 1)
  (body_style 1)
  (exclude_from_sim no)
  (in_bom yes)
  (on_board yes)
  (in_pos_files yes)
  (dnp no)
  (property "Reference" "#PWR01" (at 120.65 72.39 0) (hide yes) (show_name no) (do_not_autoplace no) (effects (font (size 1.27 1.27))))
  (property "Value" "AC 12Vrms 60Hz" (at 120.65 82.042 0) (show_name no) (do_not_autoplace no) (effects (font (size 1.27 1.27))))
  (property "Footprint" "" (at 120.65 74.93 0) (hide yes) (show_name no) (do_not_autoplace no) (effects (font (size 1.27 1.27))))
  (property "Datasheet" "" (at 120.65 74.93 0) (hide yes) (show_name no) (do_not_autoplace no) (effects (font (size 1.27 1.27))))
  (property "Description" "Power symbol creates a global label with name \"AC\"" (at 120.65 74.93 0) (hide yes) (show_name no) (do_not_autoplace no) (effects (font (size 1.27 1.27))))
  (pin "1"))
 (symbol
  (lib_id "power:GND")
  (at 144.78 140.97 0)
  (unit 1)
  (body_style 1)
  (exclude_from_sim no)
  (in_bom yes)
  (on_board yes)
  (in_pos_files yes)
  (dnp no)
  (fields_autoplaced yes)
  (property "Reference" "#PWR033" (at 144.78 147.32 0) (hide yes) (show_name no) (do_not_autoplace no) (effects (font (size 1.27 1.27))))
  (property "Value" "GND" (at 144.78 146.05 0) (show_name no) (do_not_autoplace no) (effects (font (size 1.27 1.27))))
  (property "Footprint" "" (at 144.78 140.97 0) (hide yes) (show_name no) (do_not_autoplace no) (effects (font (size 1.27 1.27))))
  (property "Datasheet" "" (at 144.78 140.97 0) (hide yes) (show_name no) (do_not_autoplace no) (effects (font (size 1.27 1.27))))
  (property "Description" "Power symbol creates a global label with name \"GND\" , ground" (at 144.78 140.97 0) (hide yes) (show_name no) (do_not_autoplace no) (effects (font (size 1.27 1.27))))
  (pin "1"))
 (symbol
  (lib_id "power:PWR_FLAG")
  (at 107.95 74.93 180)
  (unit 1)
  (body_style 1)
  (exclude_from_sim no)
  (in_bom yes)
  (on_board yes)
  (in_pos_files yes)
  (dnp no)
  (fields_autoplaced yes)
  (property "Reference" "#FLG05" (at 107.95 76.835 0) (hide yes) (show_name no) (do_not_autoplace no) (effects (font (size 1.27 1.27))))
  (property "Value" "PWR_FLAG" (at 107.95 80.01 0) (show_name no) (do_not_autoplace no) (effects (font (size 1.27 1.27))))
  (property "Footprint" "" (at 107.95 74.93 0) (hide yes) (show_name no) (do_not_autoplace no) (effects (font (size 1.27 1.27))))
  (property "Datasheet" "" (at 107.95 74.93 0) (hide yes) (show_name no) (do_not_autoplace no) (effects (font (size 1.27 1.27))))
  (property "Description" "Special symbol for telling ERC where power comes from" (at 107.95 74.93 0) (hide yes) (show_name no) (do_not_autoplace no) (effects (font (size 1.27 1.27))))
  (pin "1")))
